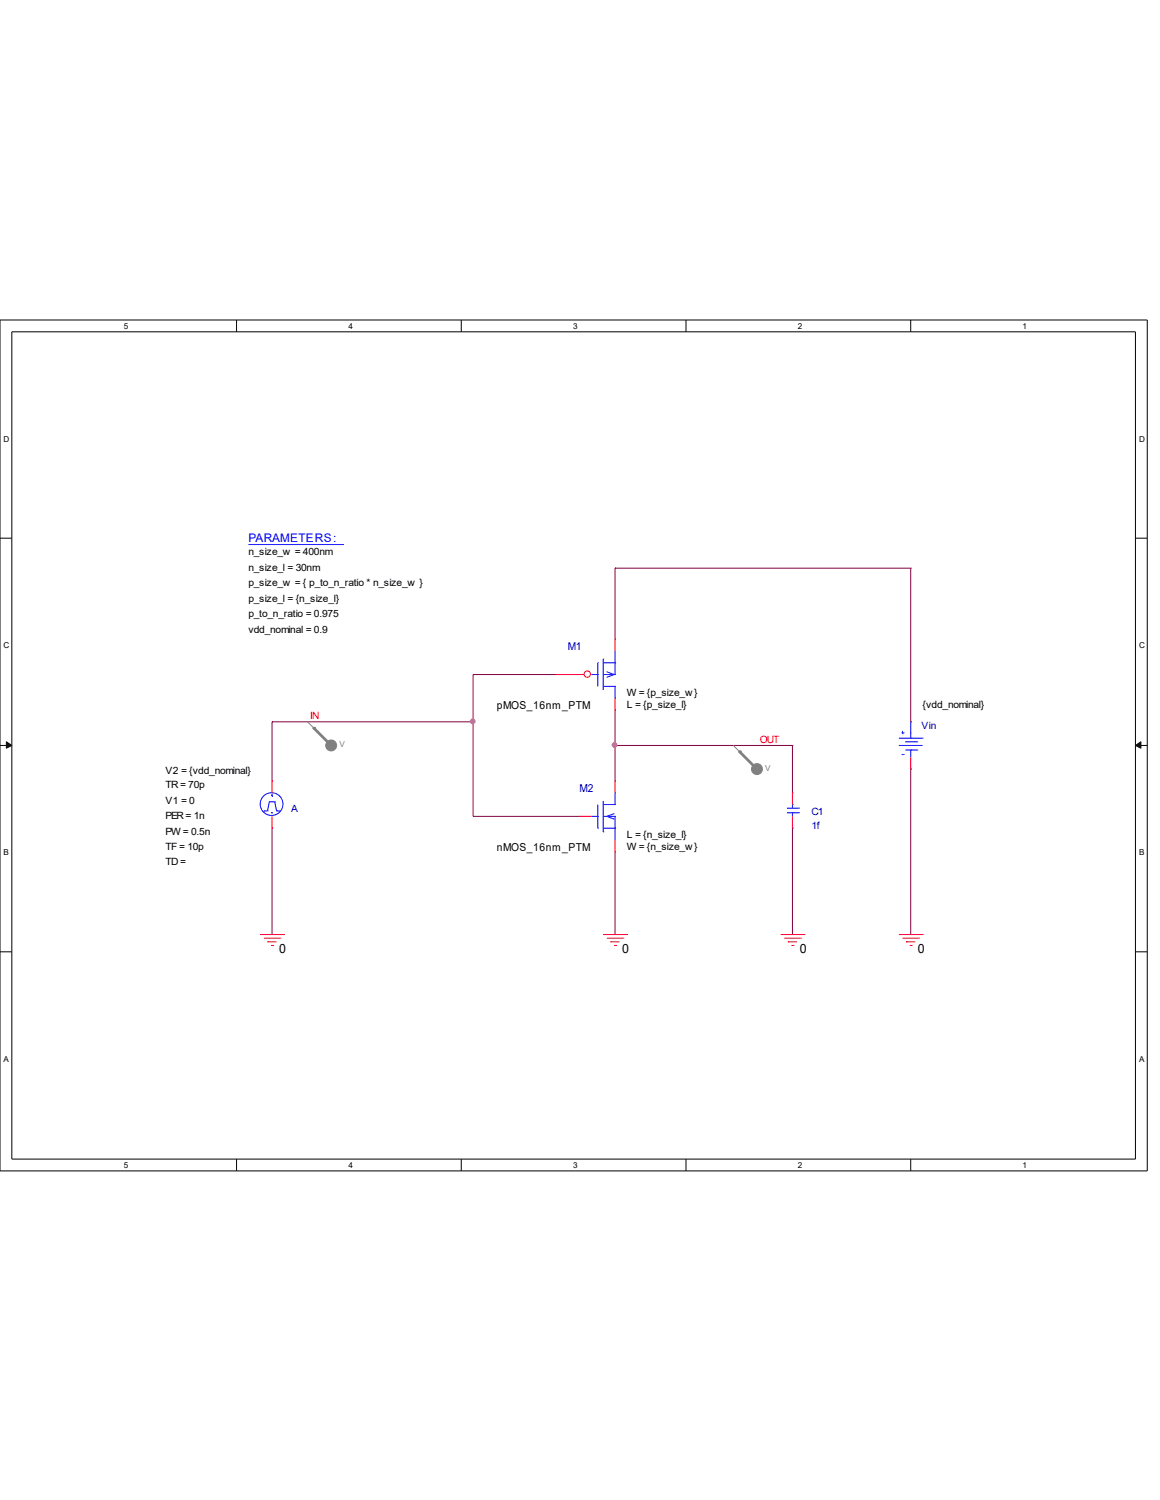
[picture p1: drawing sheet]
<svg xmlns="http://www.w3.org/2000/svg" width="216mm" height="279mm" viewBox="0 0 216 279" stroke-linecap="round" stroke-linejoin="round" font-family="sans-serif">
<path d="M0 59.6h213.5v158.5h-213.5zM2.2 61.8h209.1v154.1h-209.1z" fill="none" stroke="#000" stroke-width=".19"/>
<g fill="#fff">
<path d="M23 59.9h.7v1.7h-.7z" fill-rule="evenodd"/>
<path d="M23 216.2h.7v1.7h-.7z" fill-rule="evenodd"/>
</g>
<path d="M44 59.6v2.2M44 215.9v2.2" fill="none" stroke="#000" stroke-width=".19"/>
<g fill="#fff">
<path d="M64.9 59.9h.6v1.7h-.6z" fill-rule="evenodd"/>
<path d="M64.9 216.2h.6v1.7h-.6z" fill-rule="evenodd"/>
</g>
<path d="M85.9 59.6v2.2M85.9 215.9v2.2" fill="none" stroke="#000" stroke-width=".19"/>
<g fill="#fff">
<path d="M106.7 59.9h.7v1.7h-.7z" fill-rule="evenodd"/>
<path d="M106.7 216.2h.7v1.7h-.7z" fill-rule="evenodd"/>
</g>
<path d="M127.7 59.6v2.2M127.7 215.9v2.2" fill="none" stroke="#000" stroke-width=".19"/>
<g fill="#fff">
<path d="M148.5 59.9h.7v1.7h-.7z" fill-rule="evenodd"/>
<path d="M148.5 216.2h.7v1.7h-.7z" fill-rule="evenodd"/>
</g>
<path d="M169.5 59.6v2.2M169.5 215.9v2.2" fill="none" stroke="#000" stroke-width=".19"/>
<g fill="#fff">
<path d="M190.3 59.9h.7v1.7h-.7z" fill-rule="evenodd"/>
<path d="M190.3 216.2h.7v1.7h-.7z" fill-rule="evenodd"/>
<path d="M.7 80.9h1v1.7h-1z" fill-rule="evenodd"/>
<path d="M212 80.9h1v1.7h-1z" fill-rule="evenodd"/>
<path d="M.7 119.4h1v1.7h-1z" fill-rule="evenodd"/>
<path d="M212 119.4h1v1.7h-1z" fill-rule="evenodd"/>
</g>
<path d="M0 100.2h2.2M211.3 100.2h2.2" fill="none" stroke="#000" stroke-width=".19"/>
<g fill="#fff">
<path d="M.7 158h.8v1.7h-.8z" fill-rule="evenodd"/>
<path d="M212 158h.9v1.7h-.9z" fill-rule="evenodd"/>
</g>
<path d="M0 138.9h2.2M211.3 138.9h2.2" fill="none" stroke="#000" stroke-width=".19"/>
<path d="M1.2 138.2l1 .7-1 .5zM211.3 138.9l1-.7v1.2z" fill="#000" stroke="#000" stroke-width=".19"/>
<g fill="#fff">
<path d="M.7 196.4h.8v1.7h-.8z" fill-rule="evenodd"/>
<path d="M212 196.4h.9v1.7h-.9z" fill-rule="evenodd"/>
</g>
<path d="M0 177.3h2.2M211.3 177.3h2.2" fill="none" stroke="#000" stroke-width=".19"/>
<g fill="none" stroke="#800040" stroke-width=".19">
<path d="M114.5 105.8h.1M114.5 105.8v13.2M114.5 105.8h55M169.5 105.8h.1M169.5 105.8v28.7M50.6 134.5h.1M50.6 134.5h37.5M50.6 134.5v11M88.1 125.6h.1M88.1 134.5h.1M88.1 125.6v26.5M88.1 125.6h15.4"/>
<path d="M114.5 132.2h.1M114.5 138.9h.1M114.5 132.2v13.3M114.5 138.9h33M147.5 138.9h.1M147.5 138.9v8.8M50.6 154.3h.1M50.6 154.3v19.8M88.1 152.1h.1M88.1 152.1h19.8M114.5 158.7h.1M114.5 158.7v15.4"/>
<path d="M147.5 154.3h.1M147.5 154.3v19.8M169.5 143.3h.1M169.5 143.3v30.8"/>
</g>
<g fill="#f0f" stroke="#f0f" stroke-width=".19">
<circle cx="114.4" cy="138.8" r=".42"/>
<circle cx="88" cy="134.4" r=".42"/>
</g>
<g fill="none" stroke="#f00" stroke-width=".19">
<path d="M48.4 174.1h4.4M49.1 174.8h3.1M49.8 175.4h.1M49.8 175.4h1.7M50.5 176.1h.3M50.8 176.1h.1M52.2 174.8h.1M52.8 174.1h.1M112.3 174.1h4.4M112.9 174.8h3.1M113.6 175.4h.1M113.6 175.4h1.7"/>
<path d="M114.3 176.1h.3M114.6 176.1h.1M116 174.8h.1M116.7 174.1h.1M145.3 174.1h4.4M146 174.8h3M146.6 175.4h.1M146.6 175.4h1.7M147.3 176.1h.4M147.7 176.1h.1M149 174.8h.1M149.7 174.1h.1"/>
<path d="M167.3 174.1h4.4M168 174.8h3M168.7 175.4h.1M168.7 175.4h1.6M169.3 176.1h.4M169.7 176.1h.1M171 174.8h.1M171.7 174.1h.1"/>
</g>
<circle cx="61.6" cy="138.9" r="1.02" fill="#808080" stroke="#808080" stroke-width=".19"/>
<path d="M57.2 134.5h.1M57.2 134.5l4.4 4.4" fill="none" stroke="#808080" stroke-width=".19"/>
<path d="M58.4 135.6l3.2 3.3" fill="none" stroke="#808080" stroke-width=".51"/>
<circle cx="58.4" cy="135.6" r=".25" fill="#808080"/>
<circle cx="140.9" cy="143.3" r="1.02" fill="#808080" stroke="#808080" stroke-width=".19"/>
<path d="M136.5 138.9h.1M136.5 138.9l4.4 4.4" fill="none" stroke="#808080" stroke-width=".19"/>
<path d="M137.7 140l3.2 3.3" fill="none" stroke="#808080" stroke-width=".51"/>
<circle cx="137.7" cy="140" r=".25" fill="#808080"/>
<g fill="none" stroke="#00f" stroke-width=".19">
<path d="M46.2 101.4h17.6M63.8 101.4h.1M110.1 125.6h1.2M111.3 123.4h.1M111.3 125.6h.1M111.3 123.4v4.4M112.3 122.8h.1M112.3 122.8v5.7M112.3 123.4h2.2M112.3 127.8h2.2M112.3 125.6h2.2M112.9 125.1l1.4 .5-1.4 .6"/>
<path d="M114.5 123.4h.1M114.5 127.8h.1M114.5 125.6h.1M114.5 130h.1M114.5 121.2v4.4M114.5 127.8v2.2M167.3 138.9h.1M167.3 138.9h4.4M167.3 137.5h4.4M167.8 136.5h.3M168 136.7h.1M168 136.1v.6"/>
<path d="M168.1 136.5h.1M168.5 138.2h2.2M168.5 139.7h2.2M169.5 137.5h.1M169.5 139.7h.1M169.5 134.5h.1M169.5 134.5v3M169.5 139.7v1.4M170.7 138.2h.1M170.7 139.7h.1M171.7 137.5h.1M49.1 151h.1"/>
<path d="M49.1 151h.7M49.8 151h.1M50.1 149.4h.1M50.1 149.4h1M50.1 149.4l-.3 1.6M50.5 151.4h.1M50.5 148.2h.1M50.5 151.4h.3M50.5 148.2h.3M50.6 148.3h.1M50.6 147.8v.5M51.1 149.4h.1"/>
<path d="M51.1 149.4l.4 1.6M51.5 151h.1M51.5 151h.7M110.1 152.1h1.2M111.3 154.3h.1M111.3 152.1h.1M111.3 149.9v4.4M112.3 154.9h.1M112.3 154.3h2.2M112.3 149.9h2.2M112.3 152.1h2.2M112.3 149.2v5.7"/>
<path d="M114.3 151.6l-1.4 .5 1.4 .5M114.5 154.3h.1M114.5 149.9h.1M114.5 152.1h.1M114.5 147.7h.1M114.5 147.7v2.2M114.5 152.1v4.4M146.5 151.4h2.2M146.5 150.5h2.2M147.5 149.9h.1M147.5 151.4h.1M147.5 149.9v.6"/>
<path d="M147.5 151.4v.7M148.7 151.4h.1M148.7 150.5h.1M167.8 140.5h.3M168.1 140.5h.1"/>
<circle cx="50.5" cy="149.8" r="2.12"/>
</g>
<g fill="none" stroke="#f00" stroke-width=".19">
<path d="M169.5 134.5h.1M50.6 145.5h.1M50.6 154.3h.1M50.6 145.5v2.2M50.6 152.1v2.2M107.9 152.1h.1M107.9 152.1h2.2M114.5 158.7h.1M114.5 145.5h.1M114.5 145.5v2.2M114.5 156.5v2.2M147.5 154.3h.1"/>
<path d="M147.5 147.7h.1M147.5 147.7v2.2M147.5 152.1v2.2M169.5 143.3h.1M169.5 141.1v2.2"/>
</g>
<circle cx="109.3" cy="125.6" r=".59" fill="#fff" stroke="#f00" stroke-width=".19"/>
<path d="M114.5 119h.1M114.5 119v2.2M103.5 125.6h.1M103.5 125.6h5.2M114.5 132.2h.1M114.5 130v2.2" fill="none" stroke="#f00" stroke-width=".19"/>
<g fill="#f0f" stroke="#f0f" stroke-width=".19">
<circle cx="114.4" cy="138.8" r=".42"/>
<circle cx="88" cy="134.4" r=".42"/>
</g>
<g font-size="2.4">
<text x="52" y="177.5">0</text>
<text x="115.8" y="177.5">0</text>
<text x="148.8" y="177.5">0</text>
<text x="170.9" y="177.5">0</text>
</g>
<text font-size="2.2" fill="#00f" x="46.2" y="100.9">PARAMETERS:</text>
<g font-size="2" fill="#000080">
<text x="105.7" y="121.1">M1</text>
<text x="107.9" y="147.5">M2</text>
</g>
<g font-size="2">
<text x="92.5" y="132.1">pMOS_16nm_PTM</text>
<text x="92.5" y="158.5">nMOS_16nm_PTM</text>
</g>
<g font-size="1.9">
<text x="46.2" y="103.5">n_size_w = 400nm</text>
<text x="46.2" y="106.3">n_size_l = 30nm</text>
<text x="46.2" y="109.2">p_size_w = { p_to_n_ratio * n_size_w }</text>
<text x="46.2" y="112.1">p_size_l = {n_size_l}</text>
<text x="46.2" y="115">p_to_n_ratio = 0.975</text>
<text x="46.2" y="117.9">vdd_nominal = 0.9</text>
<text x="116.7" y="131.9">L = {p_size_l}</text>
<text x="116.7" y="129.7">W = {p_size_w}</text>
<text x="171.7" y="131.9">{vdd_nominal}</text>
<text x="30.8" y="149.7">V1 = 0</text>
<text x="30.8" y="146.8">TR = 70p</text>
<text x="30.8" y="144.1">V2 = {vdd_nominal}</text>
<text x="30.8" y="155.4">PW = 0.5n</text>
<text x="30.8" y="152.6">PER = 1n</text>
<text x="30.8" y="161.2">TD =</text>
<text x="30.8" y="158.3">TF = 10p</text>
<text x="116.7" y="156.1">L = {n_size_l}</text>
<text x="116.7" y="158.3">W = {n_size_w}</text>
</g>
<g font-size="1.9" fill="#f00">
<text x="57.7" y="133.9">IN</text>
<text x="141.4" y="138.3">OUT</text>
</g>
<g font-size="1.9" fill="#000080">
<text x="171.5" y="135.8">Vin</text>
<text x="54.2" y="151.2">A</text>
<text x="151" y="151.7">C1</text>
<text x="151" y="154.4">1f</text>
</g>
<g font-size="1.5">
<text x="23" y="61.3">5</text>
<text x="64.9" y="61.3">4</text>
<text x="106.7" y="61.3">3</text>
<text x="148.5" y="61.3">2</text>
<text x="190.3" y="61.3">1</text>
<text x=".7" y="82.3">D</text>
<text x="212" y="82.3">D</text>
<text x=".7" y="120.7">C</text>
<text x="212" y="120.7">C</text>
<text x=".7" y="159.3">B</text>
<text x="212" y="159.3">B</text>
<text x=".7" y="197.8">A</text>
<text x="212" y="197.8">A</text>
<text x="23" y="217.6">5</text>
<text x="64.9" y="217.6">4</text>
<text x="106.7" y="217.6">3</text>
<text x="148.5" y="217.6">2</text>
<text x="190.3" y="217.6">1</text>
</g>
<g font-size="1.5" fill="#808080">
<text x="63.2" y="139.2">V</text>
<text x="142.4" y="143.6">V</text>
</g>
</svg>
